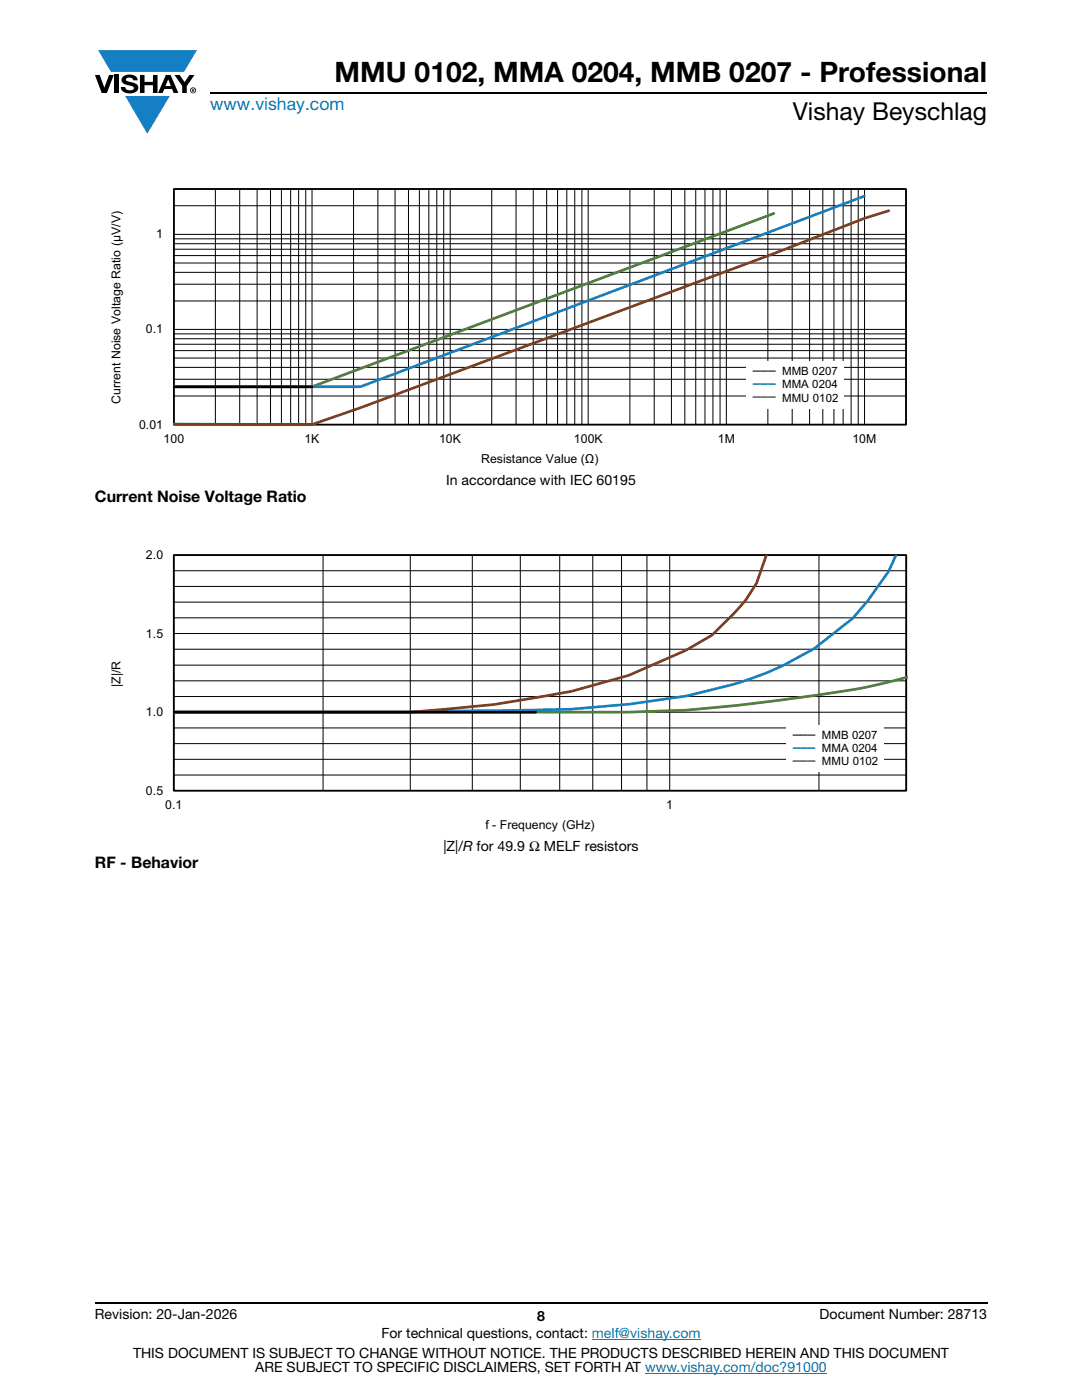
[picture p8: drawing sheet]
<svg xmlns="http://www.w3.org/2000/svg" width="216mm" height="279mm" viewBox="0 0 216 279" stroke-linecap="round" stroke-linejoin="round" font-family="sans-serif">
<g fill="#147fc3">
<path d="M19.6 10h19.7l-2.6 4.3h-1.1h-13.5z"/>
<path d="M25 19.2h8.9l-4.5 7.5z"/>
</g>
<g fill="#000">
<path d="M18.9 15h1l.9 2.5 1-2.5h.9l-1.4 3.6h-1zM22.9 15h.9v3.6h-.9zM24.6 15.3a2.1 2.1 0 0 1 2.8 .3l.1 .4h-.9a.79 .79 0 0 0-.7-.5 .79 .79 0 0 0-.8 .4l.3 .3 1 .2a1.08 1.08 0 0 1 1.2 1 1.08 1.08 0 0 1-1.1 1.2 1.73 1.73 0 0 1-2.4-1.2h.9a.96 .96 0 0 0 .8 .6 .96 .96 0 0 0 .9-.4 1.31 1.31 0 0 0-1.2-.6 1.03 1.03 0 0 1-1.1-.6 1.03 1.03 0 0 1 .2-1.1zM27.9 15h.9v1.3h1.7v-1.3h.9v3.6h-.9v-1.6h-1.7v1.6h-.9zM34.8 15h1.1l.9 1.4 1-1.4h1l-1.5 2.2v1.4h-.9v-1.4z"/>
<path d="M33.6 15.9l.5 1.3h-1.1zM33.1 15l-1.6 3.6h1l.3-.8h1.5l.3 .8h1l-1.6-3.6z"/>
<path d="M38.4 17.8h.2v.2h-.2zM38.3 17.7v.7h.1v-.3l.4 .3-.2-.3 .2-.2-.1-.2z"/>
<path d="M38.1 18a.46 .46 0 0 1 .9 0 .46 .46 0 0 1-.9 0zM37.9 18a.6 .6 0 0 0 1.2 0 .6 .6 0 0 0-1.2 0z"/>
</g>
<path d="M42 18.6h155M18.9 260h178.1" fill="none" stroke="#000" stroke-width=".36"/>
<path d="M118.1 267.3h21.7M128.7 274h36.3" fill="none" stroke="#007ec4" stroke-width=".2"/>
<g fill="none" stroke="#000" stroke-width=".2">
<path d="M34.7 37.7h146.1v47h-146.1zM43 37.7v47M47.8 37.7v47M51.3 37.7v47M54 37.7v47M56.2 37.7v47M58 37.7v47M59.6 37.7v47M61 37.7v47M62.3 37.7v47M70.5 37.7v47M75.4 37.7v47"/>
<path d="M78.8 37.7v47M81.5 37.7v47M83.7 37.7v47M85.6 37.7v47M87.2 37.7v47M88.5 37.7v47M89.8 37.7v47M98.1 37.7v47M103 37.7v47M106.4 37.7v47M109.1 37.7v47M111.3 37.7v47"/>
<path d="M113.1 37.7v47M114.7 37.7v47M116.1 37.7v47M117.4 37.7v47M125.7 37.7v47M130.5 37.7v47M134 37.7v47M136.7 37.7v47M138.8 37.7v47M140.7 37.7v47M142.3 37.7v47M143.7 37.7v47"/>
<path d="M144.9 37.7v47M153.2 37.7v47M158.1 37.7v47M161.5 37.7v47M164.2 37.7v47M166.4 37.7v47M168.2 37.7v47M169.8 37.7v47M171.3 37.7v47M172.5 37.7v47M34.7 56.7h146.1M34.7 54.4h146.1"/>
<path d="M34.7 52.5h146.1M34.7 51h146.1M34.7 49.7h146.1M34.7 48.6h146.1M34.7 47.7h146.1M34.7 41.1h146.1M34.7 46.8h146.1M34.7 79h146.1M34.7 75.7h146.1M34.7 73.3h146.1M34.7 71.5h146.1M34.7 70h146.1"/>
<path d="M34.7 68.7h146.1M34.7 67.6h146.1M34.7 66.6h146.1M34.7 60.1h146.1M34.7 65.7h146.1"/>
</g>
<path d="M34.7 37.7h146.1v47h-146.1z" fill="none" stroke="#000" stroke-width=".35"/>
<path d="M154.4 42.6l-92.2 34.6h-27.5" fill="none" stroke="#4e823b" stroke-width=".53"/>
<path d="M172.5 39.1l-100.6 38.1h-37.2" fill="none" stroke="#147fc3" stroke-width=".53"/>
<path d="M177.3 42.1l-4.8 1.5-18.1 7-82.5 30.8-9.7 3.3-27.5-.1" fill="none" stroke="#823d1b" stroke-width=".53"/>
<path d="M34.7 77.2h27.5" fill="none" stroke="#000" stroke-width=".53"/>
<path d="M149 72.1h19.4v9.4h-19.4z" fill="#fff"/>
<g fill="none" stroke="#000" stroke-width=".2">
<path d="M34.7 117h146.1M34.7 113.9h146.1M34.7 110.8h146.1v47h-146.1zM64.5 110.8v47M81.9 110.8v47M94.2 110.8v47M103.8 110.8v47M111.7 110.8v47M118.3 110.8v47M124 110.8v47M129.1 110.8v47M133.6 110.8v47"/>
<path d="M163.4 110.8v47M34.7 139h146.1M34.7 135.9h146.1M34.7 132.7h146.1M34.7 129.6h146.1M34.7 123.3h146.1M34.7 120.2h146.1M34.7 126.4h146.1M34.7 154.7h146.1M34.7 151.5h146.1M34.7 148.4h146.1M34.7 145.3h146.1"/>
<path d="M34.7 142.1h146.1"/>
</g>
<path d="M34.7 110.8h146.1v47h-146.1z" fill="none" stroke="#000" stroke-width=".35"/>
<path d="M181.1 135.1l-4.3 1.1a222.4 222.4 0 0 1-21.8 3.6l-9.3 1.1a189.5 189.5 0 0 1-20.4 1.2h-90.6" fill="none" stroke="#4e823b" stroke-width=".53"/>
<path d="M178.8 110.7l-1.5 3.4-4.2 5.8-3 3.5-7.6 6a64.1 64.1 0 0 1-16.1 7.2 109.1 109.1 0 0 1-21.1 4l-11.3 .9-7.1 .2-25 .4h-47.2" fill="none" stroke="#147fc3" stroke-width=".53"/>
<path d="M152.9 110.7l-2 5.7-2.1 3.3-2.4 2.8-4.3 4.3-5.5 3.1-11.2 4.9-11.4 3.2-15.4 2.6-16.7 1.5h-47.2" fill="none" stroke="#823d1b" stroke-width=".53"/>
<path d="M34.7 142.1h72.2" fill="none" stroke="#000" stroke-width=".53"/>
<path d="M156.9 144.7h19.4v9.4h-19.4z" fill="#fff"/>
<text font-size="5.6" x="66.8" y="16.4">MMU 0102, MMA 0204, MMB 0207 - Professional</text>
<text font-size="4.9" x="158.2" y="24">Vishay Beyschlag</text>
<text font-size="3.5" fill="#007ec4" x="42" y="21.9">www.vishay.com</text>
<g font-size="3.2">
<text x="18.9" y="100.2">Current Noise Voltage Ratio</text>
<text x="18.9" y="173.3">RF - Behavior</text>
</g>
<g font-size="2.8">
<text x="89" y="96.8">In accordance with IEC 60195</text>
<text x="88.5" y="169.9">|Z|/R for 49.9 Ω MELF resistors</text>
<text x="18.9" y="263.3">Revision: 20-Jan-2026</text>
<text x="107.2" y="263.6">8</text>
<text x="163.6" y="263.3">Document Number: 28713</text>
<text x="76.1" y="267.1">For technical questions, contact: melf@vishay.com</text>
<text x="26.5" y="271">THIS DOCUMENT IS SUBJECT TO CHANGE WITHOUT NOTICE. THE PRODUCTS DESCRIBED HEREIN AND THIS DOCUMENT</text>
<text x="50.9" y="273.8">ARE SUBJECT TO SPECIFIC DISCLAIMERS, SET FORTH AT www.vishay.com/doc?91000</text>
</g>
<g font-size="2.5">
<text x="31.2" y="47.6">1</text>
<text x="29.1" y="66.6">0.1</text>
<text x="24" y="80.6" transform="rotate(-90 24 80.6)">Current Noise Voltage Ratio (μV/V)</text>
<text x="27.8" y="85.5">0.01</text>
<text x="32.6" y="88.5">100</text>
<text x="60.8" y="88.5">1K</text>
<text x="87.6" y="88.5">10K</text>
<text x="114.5" y="88.5">100K</text>
<text x="143.2" y="88.5">1M</text>
<text x="170.1" y="88.5">10M</text>
<text x="96" y="92.4">Resistance Value (Ω)</text>
<text x="29.1" y="111.6">2.0</text>
<text x="29.1" y="127.3">1.5</text>
<text x="24" y="137.1" transform="rotate(-90 24 137.1)">|Z|/R</text>
<text x="29.1" y="142.9">1.0</text>
<text x="29.1" y="158.6">0.5</text>
<text x="33" y="161.5">0.1</text>
<text x="133" y="161.5">1</text>
<text x="96.9" y="165.4">f - Frequency (GHz)</text>
</g>
<g font-size="2.3">
<text x="156.1" y="74.9">MMB 0207</text>
<text x="156.1" y="77.5">MMA 0204</text>
<text x="156.1" y="80.1">MMU 0102</text>
<text x="164" y="147.5">MMB 0207</text>
<text x="164" y="150.1">MMA 0204</text>
<text x="164" y="152.7">MMU 0102</text>
</g>
<g font-size="1.5" fill="#823d1b">
<text x="150.2" y="74.5">▬▬▬</text>
<text x="158.2" y="147.1">▬▬▬</text>
</g>
<g font-size="1.5" fill="#147fc3">
<text x="150.2" y="77.1">▬▬▬</text>
<text x="158.2" y="149.7">▬▬▬</text>
</g>
<g font-size="1.5" fill="#4e823b">
<text x="150.2" y="79.7">▬▬▬</text>
<text x="158.2" y="152.3">▬▬▬</text>
</g>
</svg>
